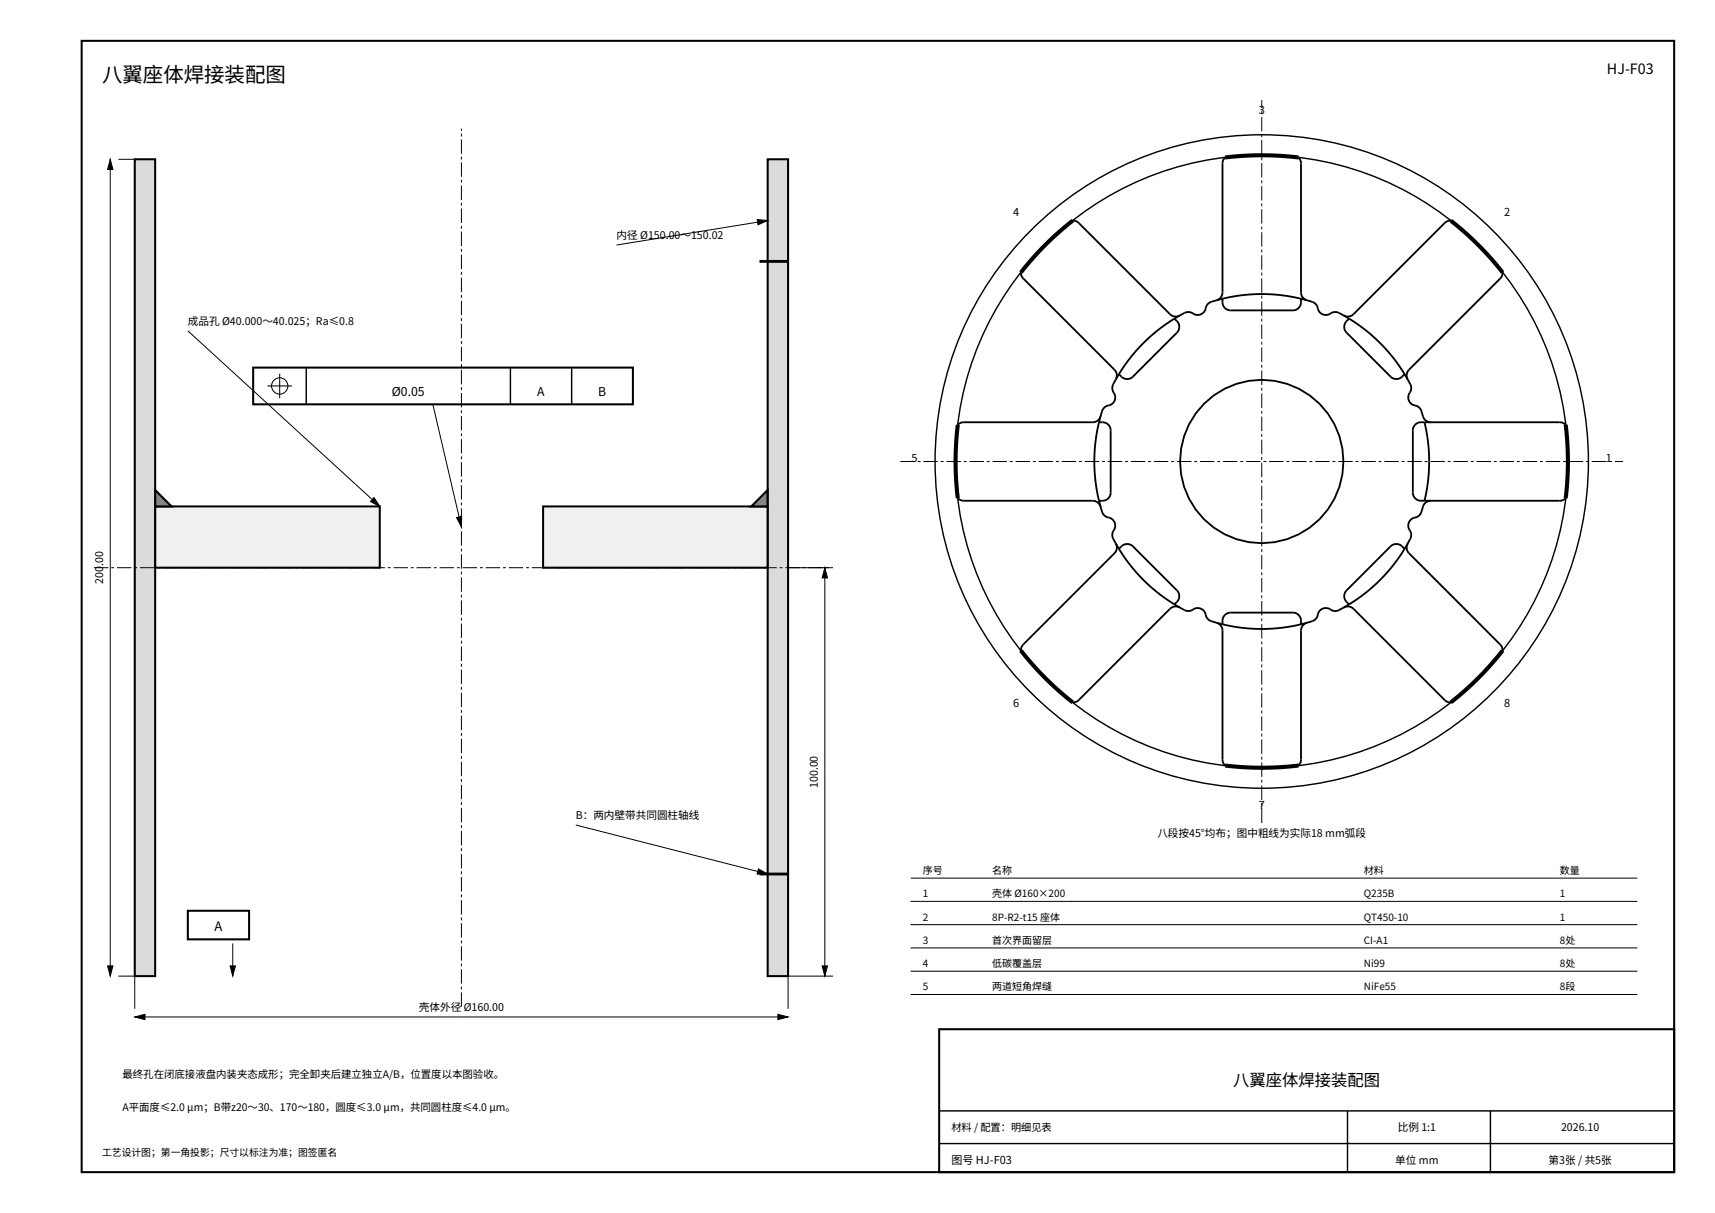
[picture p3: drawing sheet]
<svg xmlns="http://www.w3.org/2000/svg" width="420mm" height="297mm" viewBox="0 0 420 297" stroke-linecap="round" stroke-linejoin="round" font-family="sans-serif">
<path d="M20 10h390v277h-390zM230 252h180v35h-180z" fill="none" stroke="#000" stroke-width=".5"/>
<path d="M230 272h180M330 272v15M365 272v15M230 280h180" fill="none" stroke="#000" stroke-width=".35"/>
<g fill="#dbdbdb" stroke="#000" stroke-width=".5">
<path d="M33 39h5v200h-5z" fill-rule="evenodd"/>
<path d="M188 39h5v200h-5z" fill-rule="evenodd"/>
</g>
<g fill="#f0f0f0" stroke="#000" stroke-width=".5">
<path d="M38 124h55v15h-55z" fill-rule="evenodd"/>
<path d="M133 124h55v15h-55z" fill-rule="evenodd"/>
</g>
<g fill="#808080" stroke="#000" stroke-width=".5">
<path d="M38 120l4 4h-4z"/>
<path d="M188 120v4h-4z"/>
</g>
<path d="M220.5 113h177M23 139h180M309 201.5v-177M113 246.5v-215" fill="none" stroke="#000" stroke-width=".24" stroke-dasharray="3.5 .7 .7 .7" stroke-linecap="butt"/>
<g fill="none" stroke="#000" stroke-width=".24">
<path d="M27 39v200M29 39h4M188 54l-37 6M46 81l47 43M106 99l7 30M193 139h11M202 139v100M141 202l47 12M223 215h178M29 239h4v8M57 231v8M204 239h-11v8"/>
<path d="M223 220.7h178M223 226.4h178M223 232.1h178M223 237.8h178M33 249h160M223 243.5h178"/>
</g>
<path d="M27 39l.6 2.5h-1.3zM185.4 53.8l2.6 .2-2.4 1zM91.6 121.8l1.4 2.2-2.3-1.2zM111.8 126.7l1.3-.3-.1 2.6zM202 139l.6 2.5h-1.2zM185.7 212.8l2.3 1.2h-2.6zM26.3 236.5h1.3l-.6 2.5zM56.4 236.5h1.2l-.6 2.5zM201.4 236.5h1.2l-.6 2.5zM33 249l2.5-.6v1.2zM190.5 248.4l2.5 .6-2.5 .6z" fill="#000" stroke="#000" stroke-width=".24"/>
<path d="M62 90h93v9h-93zM46 223h15v7h-15z" fill="none" stroke="#000" stroke-width=".5"/>
<path d="M186 64h7M186 214h7" fill="none" stroke="#000" stroke-width=".7" stroke-linecap="butt"/>
<g fill="none" stroke="#000" stroke-width=".35">
<path d="M75 90v9M125 90v9M140 90v9"/>
<circle cx="309" cy="113" r="80"/>
<circle cx="309" cy="113" r="75"/>
</g>
<g fill="none" stroke="#000" stroke-width=".25">
<path d="M65.5 94.5h6M68.5 91.5v6"/>
<circle cx="68.5" cy="94.5" r="2"/>
</g>
<g fill="none" stroke="#000" stroke-width=".45">
<path d="M287.6 78l1.1 1.3 .1 .7-.1 .7a5.2 5.2 0 0 1-1.8 2.1l-8.1 8.1a5 5 0 0 1-2.1 1.8l-.7 .1-.7-.1-1.3-1.1M287.6 78l-4 2.8-3.6 3.2-3.2 3.6-2.8 4M288.9 77.3l-1.3 .7M288.9 77.3l-1.2 .2-1.1-.5-22.9-22.8-1-.2-3.4 2.9-3.3 3.1-3.1 3.3-2.9 3.4 .2 1 22.8 22.9 .5 1.1-.2 1.2M297.9 73.5l-1.4 .5-.6 .3-.4 .6-.6 1.4-.8 .7-1.1 .1-1.4-.6-.7-.1-.7 .2-1.3 .7M297.9 73.5l1-.6 .5-1.2 .1-32.3 .5-.8 4.5-.4 4.5-.2 4.5 .2 4.5 .4 .5 .8 .1 32.3 .5 1.2 1 .6M299.4 73.1l.1 1.7 .5 .6 .6 .4a5.2 5.2 0 0 0 2.7 .2h11.4a5 5 0 0 0 2.8-.2l.6-.4 .4-.6 .1-1.7M299.4 73.1l-1.5 .4M299.4 73.1l4.8-.8 4.8-.3 4.8 .3 4.8 .8M318.6 73.1l1.5 .4M320.1 73.5l1.4 .5 .6 .3 .4 .6 .6 1.4 .8 .7 1.1 .1 1.4-.6 .7-.1 .7 .2 1.3 .7M329.1 77.3l1.3 .7"/>
<path d="M329.1 77.3l1.2 .2 1.1-.5 22.9-22.8 1-.2 3.4 2.9 3.3 3.1 3.1 3.3 2.9 3.4-.2 1-22.8 22.9-.5 1.1 .2 1.2M330.4 78l-1.1 1.3-.1 .7 .1 .7a5.2 5.2 0 0 0 1.8 2.1l8.1 8.1a5 5 0 0 0 2.1 1.8l.7 .1 .7-.1 1.3-1.1M330.4 78l4 2.8 3.6 3.2 3.2 3.6 2.8 4M273.3 92.9l-.7 1.3-.2 .7 .1 .7 .6 1.4-.1 1.1-.7 .8-1.4 .6-.6 .4-.3 .6-.5 1.4M274 91.6l-.7 1.3M344 91.6l.7 1.3M344.7 92.9l.9 2-.1 .7-.6 1.4 .2 1.3 .7 .7 1.8 .8 .4 .7 .8 2.1 .7 .6 .9 .2M269.1 103.4l1.7 .1 .6 .5 .4 .6a5.2 5.2 0 0 1 .2 2.7v11.4a5 5 0 0 1-.2 2.8l-.4 .6-.6 .4-1.7 .1M269.1 103.4l-.8 4.8-.3 4.8 .3 4.8 .8 4.8M269.5 101.9l-.4 1.5M269.5 101.9l-.6 1-1.2 .5-32.3 .1-.8 .5-.4 4.5-.2 4.5 .2 4.5 .4 4.5 .8 .5 32.3 .1 1.2 .5 .6 1M348.9 103.4h1.5"/>
<path d="M348.9 103.4l.8 4.8 .3 4.8-.3 4.8-.8 4.8M348.9 103.4l-1.7 .1-.6 .5-.4 .6a5.2 5.2 0 0 0-.2 2.7v11.4a5 5 0 0 0 .2 2.8l.4 .6 .6 .4 1.7 .1M350.4 103.4l32.1 .1 .9 .5 .4 4.5 .2 4.5-.2 4.5-.4 4.5-.9 .5-32.1 .1M269.1 122.6l.4 1.5M269.5 124.1l.5 1.4 .3 .6 .6 .4 1.4 .6 .7 .8 .1 1.1-.6 1.4-.1 .7 .2 .7 .7 1.3M273.3 133.1l.7 1.3M273.3 133.1l.2 1.2-.5 1.1-22.8 22.9-.2 1 2.9 3.4 3.1 3.3 3.3 3.1 3.4 2.9 1-.2 22.9-22.8 1.1-.5 1.2 .2M274 134.4l1.3-1.1 .7-.1 .7 .1a5.2 5.2 0 0 1 2.1 1.8l8.1 8.1a5 5 0 0 1 1.8 2.1l.1 .7-.1 .7-1.1 1.3M274 134.4l2.8 4 3.2 3.6 3.6 3.2 4 2.8M344 134.4l-1.3-1.1-.7-.1-.7 .1a5.2 5.2 0 0 0-2.1 1.8l-8.1 8.1a5 5 0 0 0-1.8 2.1l-.1 .7 .1 .7 1.1 1.3M344 134.4l-2.8 4-3.2 3.6-3.6 3.2-4 2.8M344.7 133.1l-.7 1.3"/>
<path d="M344.7 133.1l-.2 1.2 .5 1.1 22.8 22.9 .2 1-2.9 3.4-3.1 3.3-3.3 3.1-3.4 2.9-1-.2-22.9-22.8-1.1-.5-1.2 .2M348.9 122.6h1.5M350.4 122.6l-.9 .2-.7 .6-.8 2.1-.4 .7-1.8 .8-.7 .7-.2 1.3 .6 1.4 .1 .7-.9 2M287.6 148l1.3 .7M288.9 148.7l1.3 .7 .7 .2 .7-.1 1.4-.6 1.1 .1 .8 .7 .6 1.4 .4 .6 .6 .3 1.4 .5M297.9 152.5l1.5 .4M297.9 152.5l1 .6 .5 1.2 .1 32.3 .5 .8 4.5 .4 4.5 .2 4.5-.2 4.5-.4 .5-.8 .1-32.3 .5-1.2 1-.6M299.4 152.9l.1-1.7 .5-.6 .6-.4a5.2 5.2 0 0 1 2.7-.2h11.4a5 5 0 0 1 2.8 .2l.6 .4 .4 .6 .1 1.7M299.4 152.9l4.8 .8 4.8 .3 4.8-.3 4.8-.8M320.1 152.5l-1.5 .4M329.1 148.7l-1.3 .7-.7 .2-.7-.1-1.4-.6-1.1 .1-.8 .7-.6 1.4-.4 .6-.6 .3-1.4 .5M330.4 148l-1.3 .7"/>
<circle cx="309" cy="113" r="20"/>
</g>
<path d="M300 38.6l4.2-.4 4.8-.2 4.8 .2 4.2 .4M262.7 54l-3.7 3.1-3 2.9-3.3 3.5-2.7 3.2M355.3 54l3.2 2.7 3.5 3.3 2.9 3 3.1 3.7M234.6 104l-.4 4.2-.2 4.8 .2 4.8 .4 4.2M383.4 104l.5 4.8 .1 4.2-.1 4.2-.5 4.8M250 159.3l2.7 3.2 3.3 3.5 3.5 3.3 3.2 2.7M368 159.3l-3.1 3.7-2.9 3-3.5 3.3-3.2 2.7M300 187.4l4.8 .5 4.2 .1 4.2-.1 4.8-.5" fill="none" stroke="#000" stroke-width="1" stroke-linecap="butt"/>
<text font-size="5" x="25" y="20">八翼座体焊接装配图</text>
<text font-size="4" x="302" y="266">八翼座体焊接装配图</text>
<text font-size="3.5" x="393.5" y="18">HJ-F03</text>
<text font-size="3.2" x="52.5" y="228">A</text>
<g font-size="3">
<text x="96" y="97">Ø0.05</text>
<text x="131.6" y="97">A</text>
<text x="146.5" y="97">B</text>
</g>
<g font-size="2.7">
<text x="308.3" y="28">3</text>
<text x="248.1" y="52.9">4</text>
<text x="368.4" y="52.9">2</text>
<text x="223.3" y="113">5</text>
<text x="393.3" y="113">1</text>
<text x="248.1" y="173.1">6</text>
<text x="368.4" y="173.1">8</text>
<text x="308.3" y="198">7</text>
<text x="233" y="285">图号 HJ-F03</text>
</g>
<g font-size="2.6">
<text x="151" y="58.5">内径 Ø150.00～150.02</text>
<text x="46" y="79.5">成品孔 Ø40.000～40.025；Ra≤0.8</text>
<text x="25.3" y="143" transform="rotate(-90 25.3 143)">200.00</text>
<text x="200.3" y="193" transform="rotate(-90 200.3 193)">100.00</text>
<text x="141" y="200.5">B：两内壁带共同圆柱轴线</text>
<text x="283.4" y="205">八段按45°均布；图中粗线为实际18 mm弧段</text>
<text x="102.6" y="247.5">壳体外径 Ø160.00</text>
<text x="342.3" y="277">比例 1:1</text>
<text x="382.3" y="277">2026.10</text>
<text x="341.7" y="285">单位 mm</text>
<text x="379.3" y="285">第3张 / 共5张</text>
</g>
<g font-size="2.5">
<text x="226" y="214">序号</text>
<text x="243" y="214">名称</text>
<text x="334" y="214">材料</text>
<text x="382" y="214">数量</text>
<text x="226" y="219.7">1</text>
<text x="243" y="219.7">壳体 Ø160×200</text>
<text x="334" y="219.7">Q235B</text>
<text x="382" y="219.7">1</text>
<text x="226" y="225.4">2</text>
<text x="243" y="225.4">8P-R2-t15 座体</text>
<text x="334" y="225.4">QT450-10</text>
<text x="382" y="225.4">1</text>
<text x="226" y="231.1">3</text>
<text x="243" y="231.1">首次界面留层</text>
<text x="334" y="231.1">CI-A1</text>
<text x="382" y="231.1">8处</text>
<text x="226" y="236.8">4</text>
<text x="243" y="236.8">低碳覆盖层</text>
<text x="334" y="236.8">Ni99</text>
<text x="382" y="236.8">8处</text>
<text x="226" y="242.5">5</text>
<text x="243" y="242.5">两道短角焊缝</text>
<text x="334" y="242.5">NiFe55</text>
<text x="382" y="242.5">8段</text>
<text x="30" y="264">最终孔在闭底接液盘内装夹态成形；完全卸夹后建立独立A/B，位置度以本图验收。</text>
<text x="30" y="272">A平面度≤2.0 μm；B带z20～30、170～180，圆度≤3.0 μm，共同圆柱度≤4.0 μm。</text>
<text x="233" y="277">材料 / 配置：明细见表</text>
</g>
<text font-size="2.4" x="25" y="283">工艺设计图；第一角投影；尺寸以标注为准；图签匿名</text>
</svg>
